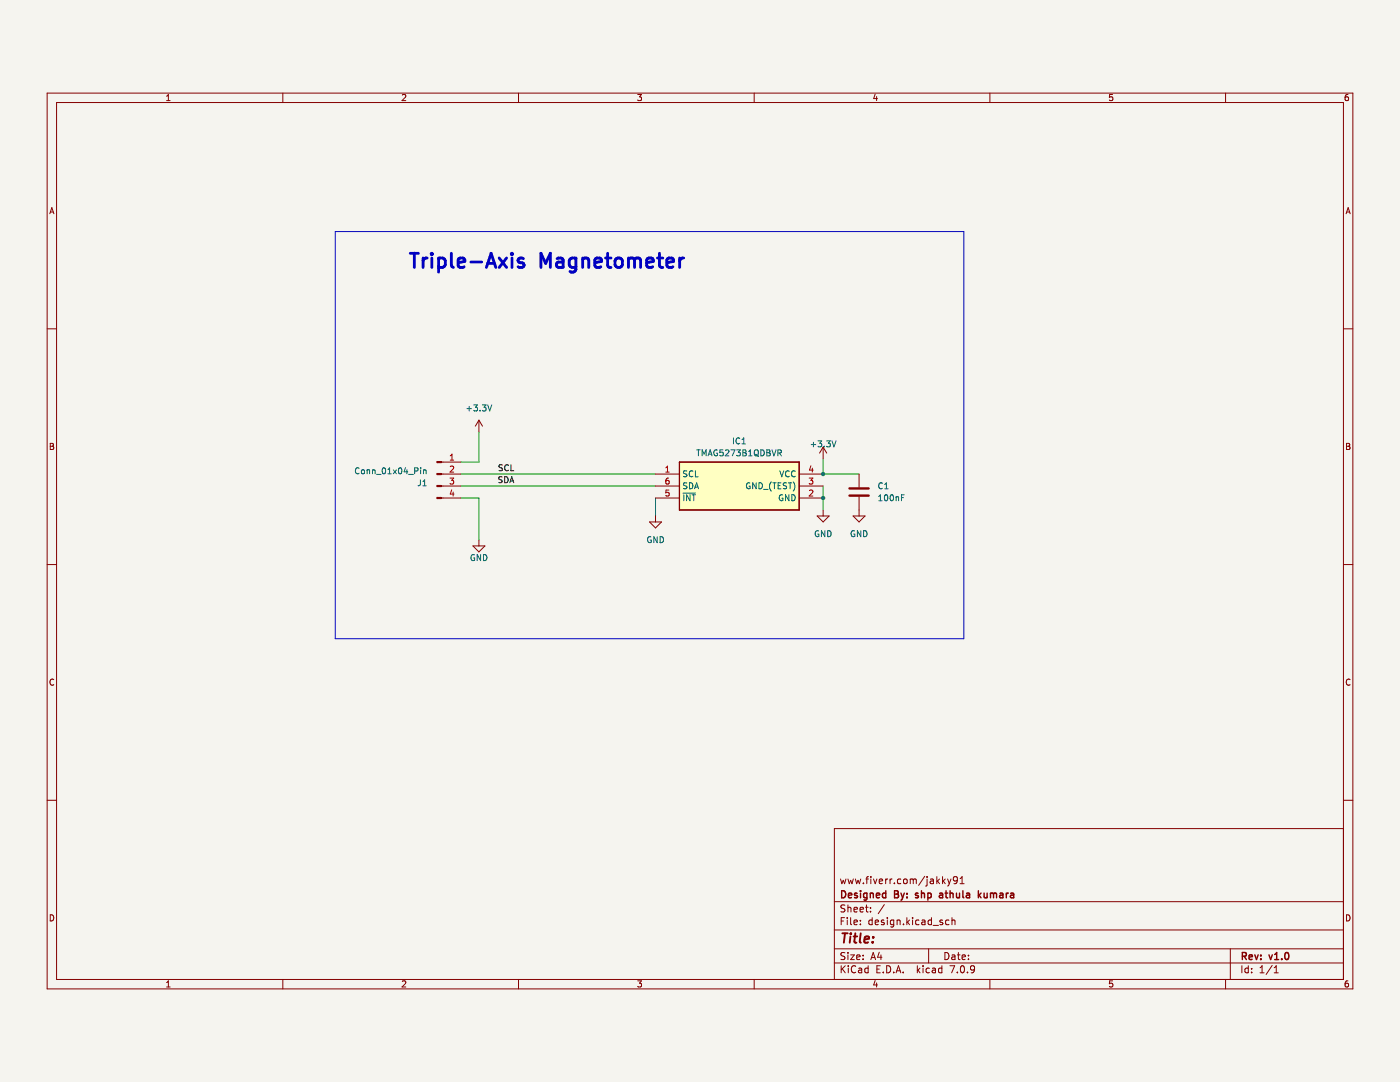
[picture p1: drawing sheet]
(kicad_sch (version 20230121) (generator eeschema)

 (paper "A4")

 (title_block
  (rev "v1.0")
  (company "Designed By: shp athula kumara")
  (comment 1 "www.fiverr.com/jakky91"))

 (lib_symbols
  (symbol "Connector:Conn_01x04_Pin" (pin_names (offset 1.016) hide) (in_bom yes) (on_board yes)
   (property "Reference" "J" (at 0 5.08 0) (effects (font (size 1.27 1.27))))
   (property "Value" "Conn_01x04_Pin" (at 0 -7.62 0) (effects (font (size 1.27 1.27))))
   (property "Footprint" "" (at 0 0 0) (effects (font (size 1.27 1.27)) hide))
   (property "Datasheet" "~" (at 0 0 0) (effects (font (size 1.27 1.27)) hide))
   (property "ki_locked" "" (at 0 0 0) (effects (font (size 1.27 1.27))))
   (symbol "Conn_01x04_Pin_1_1"
    (polyline (pts (xy 1.27 -5.08) (xy 0.8636 -5.08)) (stroke (width 0.1524) (type default)) (fill (type none)))
    (polyline (pts (xy 1.27 -2.54) (xy 0.8636 -2.54)) (stroke (width 0.1524) (type default)) (fill (type none)))
    (polyline (pts (xy 1.27 0) (xy 0.8636 0)) (stroke (width 0.1524) (type default)) (fill (type none)))
    (polyline (pts (xy 1.27 2.54) (xy 0.8636 2.54)) (stroke (width 0.1524) (type default)) (fill (type none)))
    (rectangle (start 0.8636 -4.953) (end 0 -5.207) (stroke (width 0.1524) (type default)) (fill (type outline)))
    (rectangle (start 0.8636 -2.413) (end 0 -2.667) (stroke (width 0.1524) (type default)) (fill (type outline)))
    (rectangle (start 0.8636 0.127) (end 0 -0.127) (stroke (width 0.1524) (type default)) (fill (type outline)))
    (rectangle (start 0.8636 2.667) (end 0 2.413) (stroke (width 0.1524) (type default)) (fill (type outline)))
    (pin passive line (at 5.08 2.54 180) (length 3.81) (name "Pin_1" (effects (font (size 1.27 1.27)))) (number "1" (effects (font (size 1.27 1.27)))))
    (pin passive line (at 5.08 0 180) (length 3.81) (name "Pin_2" (effects (font (size 1.27 1.27)))) (number "2" (effects (font (size 1.27 1.27)))))
    (pin passive line (at 5.08 -2.54 180) (length 3.81) (name "Pin_3" (effects (font (size 1.27 1.27)))) (number "3" (effects (font (size 1.27 1.27)))))
    (pin passive line (at 5.08 -5.08 180) (length 3.81) (name "Pin_4" (effects (font (size 1.27 1.27)))) (number "4" (effects (font (size 1.27 1.27)))))))
  (symbol "Device:C" (pin_numbers hide) (pin_names (offset 0.254)) (in_bom yes) (on_board yes)
   (property "Reference" "C" (at 0.635 2.54 0) (effects (font (size 1.27 1.27)) (justify left)))
   (property "Value" "C" (at 0.635 -2.54 0) (effects (font (size 1.27 1.27)) (justify left)))
   (property "Footprint" "" (at 0.9652 -3.81 0) (effects (font (size 1.27 1.27)) hide))
   (property "Datasheet" "~" (at 0 0 0) (effects (font (size 1.27 1.27)) hide))
   (symbol "C_0_1"
    (polyline (pts (xy -2.032 -0.762) (xy 2.032 -0.762)) (stroke (width 0.508) (type default)) (fill (type none)))
    (polyline (pts (xy -2.032 0.762) (xy 2.032 0.762)) (stroke (width 0.508) (type default)) (fill (type none))))
   (symbol "C_1_1"
    (pin passive line (at 0 3.81 270) (length 2.794) (name "~" (effects (font (size 1.27 1.27)))) (number "1" (effects (font (size 1.27 1.27)))))
    (pin passive line (at 0 -3.81 90) (length 2.794) (name "~" (effects (font (size 1.27 1.27)))) (number "2" (effects (font (size 1.27 1.27)))))))
  (symbol "Samacsys2:TMAG5273A1QDBVR" (in_bom yes) (on_board yes)
   (property "Reference" "IC1" (at 17.78 6.35 0) (effects (font (size 1.27 1.27))))
   (property "Value" "TMAG5273A1QDBVR" (at 17.78 3.81 0) (effects (font (size 1.27 1.27))))
   (property "Footprint" "SOT95P280X145-6N" (at 31.75 -94.92 0) (effects (font (size 1.27 1.27)) (justify left top) hide))
   (property "Datasheet" "https://www.arrow.com/en/products/tmag5273a1qdbvr/texas-instruments?region=nac" (at 31.75 -194.92 0) (effects (font (size 1.27 1.27)) (justify left top) hide))
   (property "Height" "1.45" (at 31.75 -394.92 0) (effects (font (size 1.27 1.27)) (justify left top) hide))
   (property "Mouser Part Number" "595-TMAG5273A1QDBVR" (at 31.75 -494.92 0) (effects (font (size 1.27 1.27)) (justify left top) hide))
   (property "Mouser Price/Stock" "https://www.mouser.co.uk/ProductDetail/Texas-Instruments/TMAG5273A1QDBVR?qs=A6eO%252BMLsxmQjtSfEKMYFDQ%3D%3D" (at 31.75 -594.92 0) (effects (font (size 1.27 1.27)) (justify left top) hide))
   (property "Manufacturer_Name" "Texas Instruments" (at 31.75 -694.92 0) (effects (font (size 1.27 1.27)) (justify left top) hide))
   (property "Manufacturer_Part_Number" "TMAG5273A1QDBVR" (at 31.75 -794.92 0) (effects (font (size 1.27 1.27)) (justify left top) hide))
   (symbol "TMAG5273A1QDBVR_1_1"
    (rectangle (start 5.08 2.54) (end 30.48 -7.62) (stroke (width 0.254) (type default)) (fill (type background)))
    (pin passive line (at 0 0 0) (length 5.08) (name "SCL" (effects (font (size 1.27 1.27)))) (number "1" (effects (font (size 1.27 1.27)))))
    (pin passive line (at 35.56 -5.08 180) (length 5.08) (name "GND" (effects (font (size 1.27 1.27)))) (number "2" (effects (font (size 1.27 1.27)))))
    (pin passive line (at 35.56 -2.54 180) (length 5.08) (name "GND_(TEST)" (effects (font (size 1.27 1.27)))) (number "3" (effects (font (size 1.27 1.27)))))
    (pin passive line (at 35.56 0 180) (length 5.08) (name "VCC" (effects (font (size 1.27 1.27)))) (number "4" (effects (font (size 1.27 1.27)))))
    (pin passive line (at 0 -5.08 0) (length 5.08) (name "~{INT}" (effects (font (size 1.27 1.27)))) (number "5" (effects (font (size 1.27 1.27)))))
    (pin passive line (at 0 -2.54 0) (length 5.08) (name "SDA" (effects (font (size 1.27 1.27)))) (number "6" (effects (font (size 1.27 1.27)))))))
  (symbol "power:+3.3V" (power) (pin_names (offset 0)) (in_bom yes) (on_board yes)
   (property "Reference" "#PWR" (at 0 -3.81 0) (effects (font (size 1.27 1.27)) hide))
   (property "Value" "+3.3V" (at 0 3.556 0) (effects (font (size 1.27 1.27))))
   (property "Footprint" "" (at 0 0 0) (effects (font (size 1.27 1.27)) hide))
   (property "Datasheet" "" (at 0 0 0) (effects (font (size 1.27 1.27)) hide))
   (symbol "+3.3V_0_1"
    (polyline (pts (xy -0.762 1.27) (xy 0 2.54)) (stroke (width 0) (type default)) (fill (type none)))
    (polyline (pts (xy 0 0) (xy 0 2.54)) (stroke (width 0) (type default)) (fill (type none)))
    (polyline (pts (xy 0 2.54) (xy 0.762 1.27)) (stroke (width 0) (type default)) (fill (type none))))
   (symbol "+3.3V_1_1"
    (pin power_in line (at 0 0 90) (length 0) hide (name "+3.3V" (effects (font (size 1.27 1.27)))) (number "1" (effects (font (size 1.27 1.27)))))))
  (symbol "power:GND" (power) (pin_names (offset 0)) (in_bom yes) (on_board yes)
   (property "Reference" "#PWR" (at 0 -6.35 0) (effects (font (size 1.27 1.27)) hide))
   (property "Value" "GND" (at 0 -3.81 0) (effects (font (size 1.27 1.27))))
   (property "Footprint" "" (at 0 0 0) (effects (font (size 1.27 1.27)) hide))
   (property "Datasheet" "" (at 0 0 0) (effects (font (size 1.27 1.27)) hide))
   (symbol "GND_0_1"
    (polyline (pts (xy 0 0) (xy 0 -1.27) (xy 1.27 -1.27) (xy 0 -2.54) (xy -1.27 -1.27) (xy 0 -1.27)) (stroke (width 0) (type default)) (fill (type none))))
   (symbol "GND_1_1"
    (pin power_in line (at 0 0 270) (length 0) hide (name "GND" (effects (font (size 1.27 1.27)))) (number "1" (effects (font (size 1.27 1.27))))))))

 (junction (at 174.625 90.805) (diameter 0) (color 0 0 0 0))
 (junction (at 174.625 95.885) (diameter 0) (color 0 0 0 0))

 (wire (pts (xy 139.065 95.885) (xy 139.065 99.695)) (stroke (width 0) (type default)))
 (wire (pts (xy 101.6 81.915) (xy 101.6 88.265)) (stroke (width 0) (type default)))
 (wire (pts (xy 97.79 93.345) (xy 139.065 93.345)) (stroke (width 0) (type default)))
 (wire (pts (xy 174.625 87.63) (xy 174.625 90.805)) (stroke (width 0) (type default)))
 (wire (pts (xy 101.6 95.885) (xy 101.6 104.775)) (stroke (width 0) (type default)))
 (wire (pts (xy 97.79 90.805) (xy 139.065 90.805)) (stroke (width 0) (type default)))
 (wire (pts (xy 97.79 88.265) (xy 101.6 88.265)) (stroke (width 0) (type default)))
 (wire (pts (xy 174.625 95.885) (xy 174.625 98.425)) (stroke (width 0) (type default)))
 (wire (pts (xy 97.79 95.885) (xy 101.6 95.885)) (stroke (width 0) (type default)))
 (wire (pts (xy 174.625 93.345) (xy 174.625 95.885)) (stroke (width 0) (type default)))
 (wire (pts (xy 174.625 90.805) (xy 182.245 90.805)) (stroke (width 0) (type default)))

 (rectangle (start 71.12 39.37) (end 204.47 125.73) (stroke (width 0) (type default)) (fill (type none)))

 (text "Triple-Axis Magnetometer\n" (at 86.36 47.625 0) (effects (font (size 3 3) (thickness 0.6) bold) (justify left bottom)))

 (label "SCL" (at 109.22 90.805 180) (fields_autoplaced) (effects (font (size 1.27 1.27)) (justify right bottom)))
 (label "SDA" (at 109.22 93.345 180) (fields_autoplaced) (effects (font (size 1.27 1.27)) (justify right bottom)))

 (symbol (lib_id "Samacsys2:TMAG5273A1QDBVR") (at 139.065 90.805 0) (unit 1) (in_bom yes) (on_board yes) (dnp no) (fields_autoplaced)
  (property "Reference" "IC1" (at 156.845 83.82 0) (effects (font (size 1.27 1.27))))
  (property "Value" "TMAG5273B1QDBVR" (at 156.845 86.36 0) (effects (font (size 1.27 1.27))))
  (property "Footprint" "Package_TO_SOT_SMD:SOT-23-6" (at 170.815 185.725 0) (effects (font (size 1.27 1.27)) (justify left top) hide))
  (property "Datasheet" "https://www.arrow.com/en/products/tmag5273a1qdbvr/texas-instruments?region=nac" (at 170.815 285.725 0) (effects (font (size 1.27 1.27)) (justify left top) hide))
  (property "Height" "1.45" (at 170.815 485.725 0) (effects (font (size 1.27 1.27)) (justify left top) hide))
  (property "Mouser Part Number" "595-TMAG5273A1QDBVR" (at 170.815 585.725 0) (effects (font (size 1.27 1.27)) (justify left top) hide))
  (property "Mouser Price/Stock" "https://www.mouser.co.uk/ProductDetail/Texas-Instruments/TMAG5273A1QDBVR?qs=A6eO%252BMLsxmQjtSfEKMYFDQ%3D%3D" (at 170.815 685.725 0) (effects (font (size 1.27 1.27)) (justify left top) hide))
  (property "Manufacturer_Name" "Texas Instruments" (at 170.815 785.725 0) (effects (font (size 1.27 1.27)) (justify left top) hide))
  (property "Manufacturer_Part_Number" "" (at 170.815 885.725 0) (effects (font (size 1.27 1.27)) (justify left top) hide))
  (property "MPN" "TMAG5273B1QDBVR" (at 139.065 90.805 0) (effects (font (size 1.27 1.27)) hide)) (pin "1") (pin "2") (pin "3") (pin "4") (pin "5") (pin "6")
  (instances (project "ThrottleControllerMain" (path "" (reference "IC1") (unit 1))) (project "design" (path "" (reference "IC1") (unit 1)))))

 (symbol (lib_id "power:+3.3V") (at 174.625 87.63 0) (unit 1) (in_bom yes) (on_board yes) (dnp no) (fields_autoplaced)
  (property "Reference" "#PWR05" (at 174.625 91.44 0) (effects (font (size 1.27 1.27)) hide))
  (property "Value" "+3.3V" (at 174.625 84.455 0) (effects (font (size 1.27 1.27))))
  (property "Footprint" "" (at 174.625 87.63 0) (effects (font (size 1.27 1.27)) hide))
  (property "Datasheet" "" (at 174.625 87.63 0) (effects (font (size 1.27 1.27)) hide)) (pin "1")
  (instances (project "ThrottleControllerMain" (path "" (reference "#PWR05") (unit 1))) (project "design" (path "" (reference "#PWR02") (unit 1)))))

 (symbol (lib_id "power:GND") (at 101.6 104.775 0) (mirror y) (unit 1) (in_bom yes) (on_board yes) (dnp no)
  (property "Reference" "#PWR030" (at 101.6 111.125 0) (effects (font (size 1.27 1.27)) hide))
  (property "Value" "GND" (at 101.6 108.585 0) (effects (font (size 1.27 1.27))))
  (property "Footprint" "" (at 101.6 104.775 0) (effects (font (size 1.27 1.27)) hide))
  (property "Datasheet" "" (at 101.6 104.775 0) (effects (font (size 1.27 1.27)) hide)) (pin "1")
  (instances (project "ThrottleControllerMain" (path "" (reference "#PWR030") (unit 1))) (project "design" (path "" (reference "#PWR06") (unit 1)))))

 (symbol (lib_id "power:+3.3V") (at 101.6 81.915 0) (mirror y) (unit 1) (in_bom yes) (on_board yes) (dnp no) (fields_autoplaced)
  (property "Reference" "#PWR023" (at 101.6 85.725 0) (effects (font (size 1.27 1.27)) hide))
  (property "Value" "+3.3V" (at 101.6 76.835 0) (effects (font (size 1.27 1.27))))
  (property "Footprint" "" (at 101.6 81.915 0) (effects (font (size 1.27 1.27)) hide))
  (property "Datasheet" "" (at 101.6 81.915 0) (effects (font (size 1.27 1.27)) hide)) (pin "1")
  (instances (project "ThrottleControllerMain" (path "" (reference "#PWR023") (unit 1))) (project "design" (path "" (reference "#PWR01") (unit 1)))))

 (symbol (lib_id "Device:C") (at 182.245 94.615 0) (unit 1) (in_bom yes) (on_board yes) (dnp no) (fields_autoplaced)
  (property "Reference" "C14" (at 186.055 93.345 0) (effects (font (size 1.27 1.27)) (justify left)))
  (property "Value" "100nF" (at 186.055 95.885 0) (effects (font (size 1.27 1.27)) (justify left)))
  (property "Footprint" "Capacitor_SMD:C_0402_1005Metric" (at 183.2102 98.425 0) (effects (font (size 1.27 1.27)) hide))
  (property "Datasheet" "~" (at 182.245 94.615 0) (effects (font (size 1.27 1.27)) hide))
  (property "MPN" "CL05B104KO5NNNC" (at 182.245 94.615 0) (effects (font (size 1.27 1.27)) hide)) (pin "1") (pin "2")
  (instances (project "ThrottleControllerMain" (path "" (reference "C14") (unit 1))) (project "design" (path "" (reference "C1") (unit 1)))))

 (symbol (lib_id "power:GND") (at 182.245 98.425 0) (unit 1) (in_bom yes) (on_board yes) (dnp no) (fields_autoplaced)
  (property "Reference" "#PWR037" (at 182.245 104.775 0) (effects (font (size 1.27 1.27)) hide))
  (property "Value" "GND" (at 182.245 103.505 0) (effects (font (size 1.27 1.27))))
  (property "Footprint" "" (at 182.245 98.425 0) (effects (font (size 1.27 1.27)) hide))
  (property "Datasheet" "" (at 182.245 98.425 0) (effects (font (size 1.27 1.27)) hide)) (pin "1")
  (instances (project "ThrottleControllerMain" (path "" (reference "#PWR037") (unit 1))) (project "design" (path "" (reference "#PWR04") (unit 1)))))

 (symbol (lib_id "Connector:Conn_01x04_Pin") (at 92.71 90.805 0) (unit 1) (in_bom yes) (on_board yes) (dnp no)
  (property "Reference" "J2" (at 90.805 92.71 0) (effects (font (size 1.27 1.27)) (justify right)))
  (property "Value" "Conn_01x04_Pin" (at 90.805 90.17 0) (effects (font (size 1.27 1.27)) (justify right)))
  (property "Footprint" "Connector_JST:JST_SH_SM04B-SRSS-TB_1x04-1MP_P1.00mm_Horizontal" (at 92.71 90.805 0) (effects (font (size 1.27 1.27)) hide))
  (property "Datasheet" "~" (at 92.71 90.805 0) (effects (font (size 1.27 1.27)) hide))
  (property "MPN" "SM04B-SRSS-TB" (at 92.71 90.805 0) (effects (font (size 1.27 1.27)) hide))
  (property "Designer" "" (at 92.71 90.805 0) (effects (font (size 1.27 1.27)))) (pin "1") (pin "2") (pin "3") (pin "4")
  (instances (project "ThrottleControllerMain" (path "" (reference "J2") (unit 1))) (project "design" (path "" (reference "J1") (unit 1)))))

 (symbol (lib_id "power:GND") (at 174.625 98.425 0) (unit 1) (in_bom yes) (on_board yes) (dnp no) (fields_autoplaced)
  (property "Reference" "#PWR08" (at 174.625 104.775 0) (effects (font (size 1.27 1.27)) hide))
  (property "Value" "GND" (at 174.625 103.505 0) (effects (font (size 1.27 1.27))))
  (property "Footprint" "" (at 174.625 98.425 0) (effects (font (size 1.27 1.27)) hide))
  (property "Datasheet" "" (at 174.625 98.425 0) (effects (font (size 1.27 1.27)) hide)) (pin "1")
  (instances (project "ThrottleControllerMain" (path "" (reference "#PWR08") (unit 1))) (project "design" (path "" (reference "#PWR03") (unit 1)))))

 (symbol (lib_id "power:GND") (at 139.065 99.695 0) (unit 1) (in_bom yes) (on_board yes) (dnp no) (fields_autoplaced)
  (property "Reference" "#PWR09" (at 139.065 106.045 0) (effects (font (size 1.27 1.27)) hide))
  (property "Value" "GND" (at 139.065 104.775 0) (effects (font (size 1.27 1.27))))
  (property "Footprint" "" (at 139.065 99.695 0) (effects (font (size 1.27 1.27)) hide))
  (property "Datasheet" "" (at 139.065 99.695 0) (effects (font (size 1.27 1.27)) hide)) (pin "1")
  (instances (project "ThrottleControllerMain" (path "" (reference "#PWR09") (unit 1))) (project "design" (path "" (reference "#PWR05") (unit 1)))))

 (sheet_instances (path "" (page "1"))))
